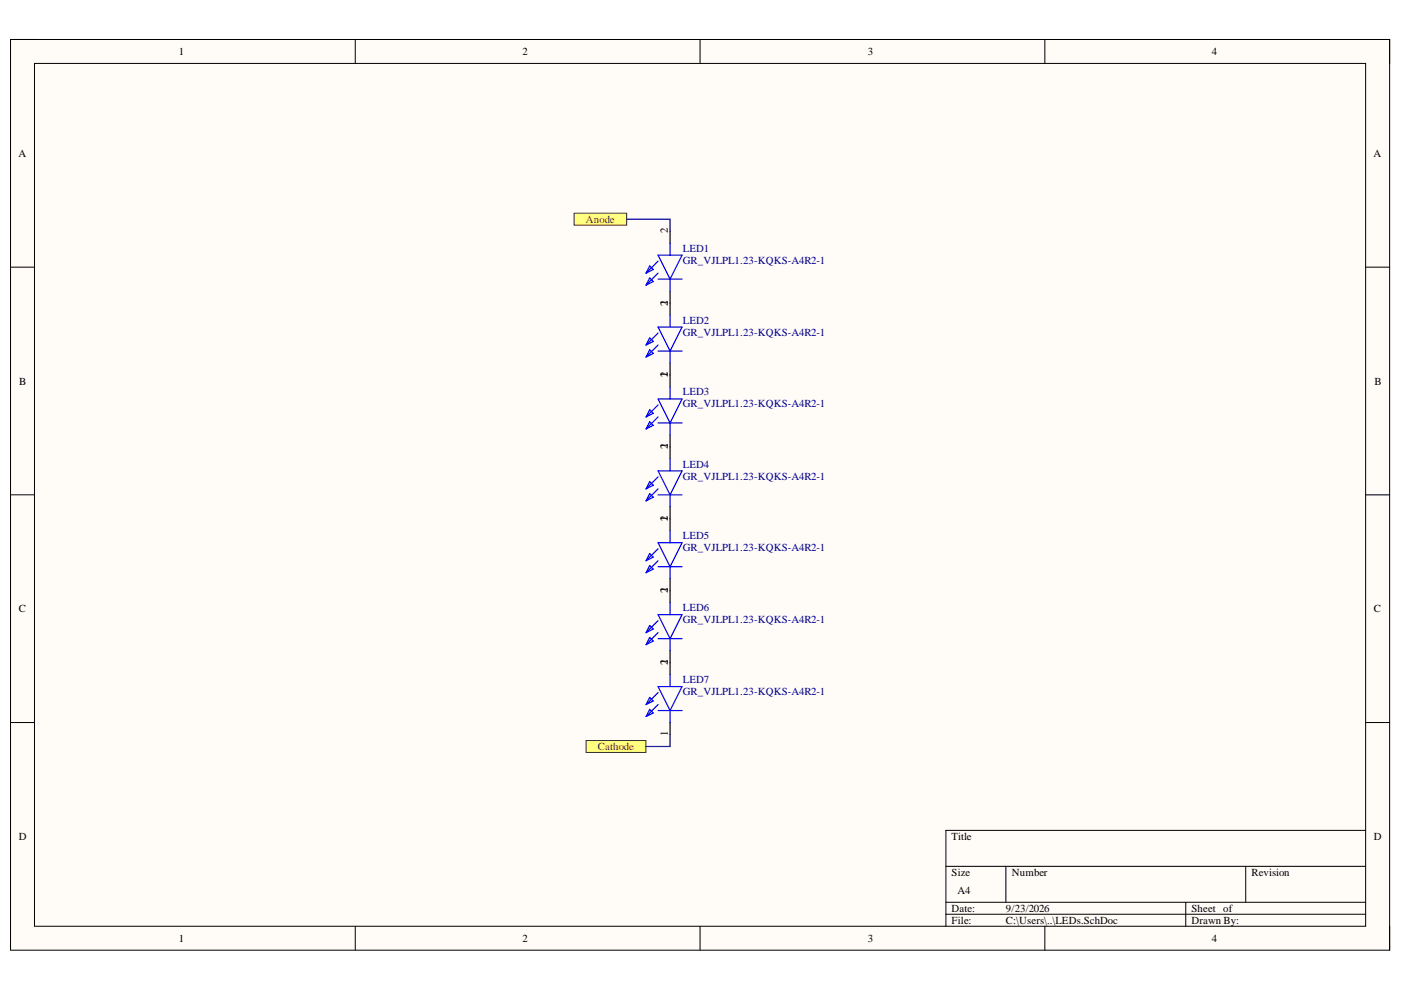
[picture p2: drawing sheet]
<svg xmlns="http://www.w3.org/2000/svg" width="297mm" height="210mm" viewBox="0 0 297 210" stroke-linecap="round" stroke-linejoin="round" font-family="sans-serif">
<path d="M2.2 8.4h292.4v193.1h-292.4z" fill-rule="evenodd" fill="#fffcf8"/>
<path d="M2.2 8.4h292.4v193.1h-292.4z" fill="none" stroke="#000" stroke-width=".21"/>
<path d="M7.3 13.4h282.2v183h-282.2z" fill-rule="evenodd" fill="#fffcf8"/>
<g fill="none" stroke="#000" stroke-width=".21">
<path d="M2.2 8.4h5.1M7.3 13.4h282.2v183h-282.2zM75.3 8.4v5M148.4 8.4v5M221.5 8.4v5M289.5 8.4h5.1v5M2.2 56.6h5.1M289.5 56.6h5.1M2.2 104.9h5.1M289.5 104.9h5.1M2.2 153.2h5.1M289.5 153.2h5.1"/>
<path d="M289.5 176.1h-89v20.3M75.3 196.4v5.1M148.4 196.4v5.1M200.5 183.7h89M200.5 191.3h89M200.5 193.8h89M213.3 183.7v7.6M221.5 196.4v5.1M251.4 191.3v5.1M264.1 183.7v7.6M294.6 196.4v5.1"/>
</g>
<path d="M142.1 49v2.6M142.1 61.7v2.6" fill="none" stroke="#000" stroke-width=".25"/>
<path d="M137.7 58.9l.8 .8-1.5 .8zM137.7 56.4l.8 .8-1.5 .7zM139.5 54.1h5.1l-2.5 5.1zM139.5 59.2h5.1M139.5 57.9l-2.5 2.6M139.5 55.4l-2.5 2.5M142.1 51.6v2.5M142.1 59.2v2.5" fill="none" stroke="#00f" stroke-width=".25"/>
<path d="M121.7 45.2h11.2v2.5h-11.2z" fill-rule="evenodd" fill="#ffff80"/>
<path d="M121.7 45.2h11.2v2.5h-11.2z" fill="none" stroke="#800000" stroke-width=".21"/>
<path d="M124.3 157h12.6v2.5h-12.6z" fill-rule="evenodd" fill="#ffff80"/>
<path d="M124.3 157h12.6v2.5h-12.6z" fill="none" stroke="#800000" stroke-width=".21"/>
<path d="M132.9 46.5h9.2v2.5M142.1 155.7v2.6h-5.2" fill="none" stroke="#000080" stroke-width=".25"/>
<path d="M142.1 64.3v2.5M142.1 77v5.1M142.1 92.2v5.1M142.1 107.5v5M142.1 122.7v5.1M142.1 137.9v5.1M142.1 153.2v2.5" fill="none" stroke="#000" stroke-width=".25"/>
<g fill="none" stroke="#00f" stroke-width=".25">
<path d="M137.7 74.2l.8 .7-1.5 .8zM137.7 71.6l.8 .8-1.5 .8zM139.5 69.3h5.1l-2.5 5.1zM139.5 74.4h5.1M139.5 73.2l-2.5 2.5M139.5 70.6l-2.5 2.6M142.1 66.8v2.5M142.1 74.4v2.6M137.7 89.4l.8 .8-1.5 .7zM137.7 86.9l.8 .7-1.5 .8zM139.5 84.6h5.1l-2.5 5.1zM139.5 89.7h5.1"/>
<path d="M139.5 88.4l-2.5 2.5M139.5 85.9l-2.5 2.5M139.5 99.8h5.1l-2.5 5.1zM142.1 82.1v2.5M142.1 89.7v2.5M142.1 97.3v2.5M137.7 104.7l.8 .7-1.5 .8zM137.7 102.1l.8 .8-1.5 .7zM137.7 119.9l.8 .8-1.5 .7zM137.7 117.4l.8 .7-1.5 .8zM139.5 104.9h5.1M139.5 103.6l-2.5 2.6"/>
<path d="M139.5 101.1l-2.5 2.5M139.5 115.1h5.1l-2.5 5.1zM139.5 118.9l-2.5 2.5M139.5 116.4l-2.5 2.5M142.1 104.9v2.6M142.1 112.5v2.6M137.7 135.2l.8 .7-1.5 .8zM137.7 132.6l.8 .8-1.5 .7zM139.5 120.2h5.1M139.5 130.3h5.1l-2.5 5.1zM139.5 135.4h5.1M139.5 134.1l-2.5 2.6"/>
<path d="M139.5 131.6l-2.5 2.5M142.1 120.2v2.5M142.1 127.8v2.5M142.1 135.4v2.5M137.7 150.4l.8 .8-1.5 .7zM137.7 147.9l.8 .7-1.5 .8zM139.5 145.6h5.1l-2.5 5.1zM139.5 150.7h5.1M139.5 149.4l-2.5 2.5M139.5 146.8l-2.5 2.6M142.1 143v2.6M142.1 150.7v2.5"/>
</g>
<g font-size="2.3">
<text x="37.9" y="11.7">1</text>
<text x="110.8" y="11.7">2</text>
<text x="184" y="11.7">3</text>
<text x="256.9" y="11.7">4</text>
<text x="3.9" y="33.3">A</text>
<text x="291.2" y="33.3">A</text>
<text x="141.6" y="49.5" transform="rotate(-90 141.6 49.5)">2</text>
<text x="141.6" y="64.8" transform="rotate(-90 141.6 64.8)">2</text>
<text x="141.6" y="64.6" transform="rotate(-90 141.6 64.6)">1</text>
<text x="4.1" y="81.5">B</text>
<text x="141.6" y="80" transform="rotate(-90 141.6 80)">2</text>
<text x="141.6" y="79.8" transform="rotate(-90 141.6 79.8)">1</text>
<text x="291.4" y="81.5">B</text>
<text x="141.6" y="95.2" transform="rotate(-90 141.6 95.2)">2</text>
<text x="141.6" y="95.1" transform="rotate(-90 141.6 95.1)">1</text>
<text x="141.6" y="110.5" transform="rotate(-90 141.6 110.5)">2</text>
<text x="141.6" y="110.4" transform="rotate(-90 141.6 110.4)">1</text>
<text x="141.6" y="125.8" transform="rotate(-90 141.6 125.8)">2</text>
<text x="141.6" y="125.6" transform="rotate(-90 141.6 125.6)">1</text>
<text x="4" y="129.8">C</text>
<text x="291.3" y="129.8">C</text>
<text x="141.6" y="141" transform="rotate(-90 141.6 141)">2</text>
<text x="141.6" y="140.8" transform="rotate(-90 141.6 140.8)">1</text>
<text x="141.6" y="156" transform="rotate(-90 141.6 156)">1</text>
<text x="4" y="178.1">D</text>
<text x="201.8" y="178.1">Title</text>
<text x="291.3" y="178.1">D</text>
<text x="201.8" y="185.7">Size</text>
<text x="214.5" y="185.7">Number</text>
<text x="265.3" y="185.7">Revision</text>
<text x="203" y="189.5">A4</text>
<text x="201.8" y="193.3">Date:</text>
<text x="201.8" y="195.9">File:</text>
<text x="213.3" y="193.3">9/23/2026</text>
<text x="213.3" y="195.9">C:\Users\..\LEDs.SchDoc</text>
<text x="252.6" y="193.3">Sheet of</text>
<text x="252.6" y="195.9">Drawn By:</text>
<text x="37.9" y="199.7">1</text>
<text x="110.8" y="199.7">2</text>
<text x="184" y="199.7">3</text>
<text x="256.9" y="199.7">4</text>
</g>
<g font-size="2.3" fill="#800000">
<text x="124.2" y="47.3">Anode</text>
<text x="126.8" y="159.1">Cathode</text>
</g>
<g font-size="2.3" fill="#000080">
<text x="144.8" y="53.4">LED1</text>
<text x="144.8" y="55.9">GR_VJLPL1.23-KQKS-A4R2-1</text>
<text x="144.8" y="68.6">LED2</text>
<text x="144.8" y="71.1">GR_VJLPL1.23-KQKS-A4R2-1</text>
<text x="144.8" y="83.8">LED3</text>
<text x="144.8" y="86.4">GR_VJLPL1.23-KQKS-A4R2-1</text>
<text x="144.8" y="99.1">LED4</text>
<text x="144.8" y="101.7">GR_VJLPL1.23-KQKS-A4R2-1</text>
<text x="144.8" y="114.4">LED5</text>
<text x="144.8" y="116.9">GR_VJLPL1.23-KQKS-A4R2-1</text>
<text x="144.8" y="129.6">LED6</text>
<text x="144.8" y="132.1">GR_VJLPL1.23-KQKS-A4R2-1</text>
<text x="144.8" y="144.8">LED7</text>
<text x="144.8" y="147.3">GR_VJLPL1.23-KQKS-A4R2-1</text>
</g>
</svg>
